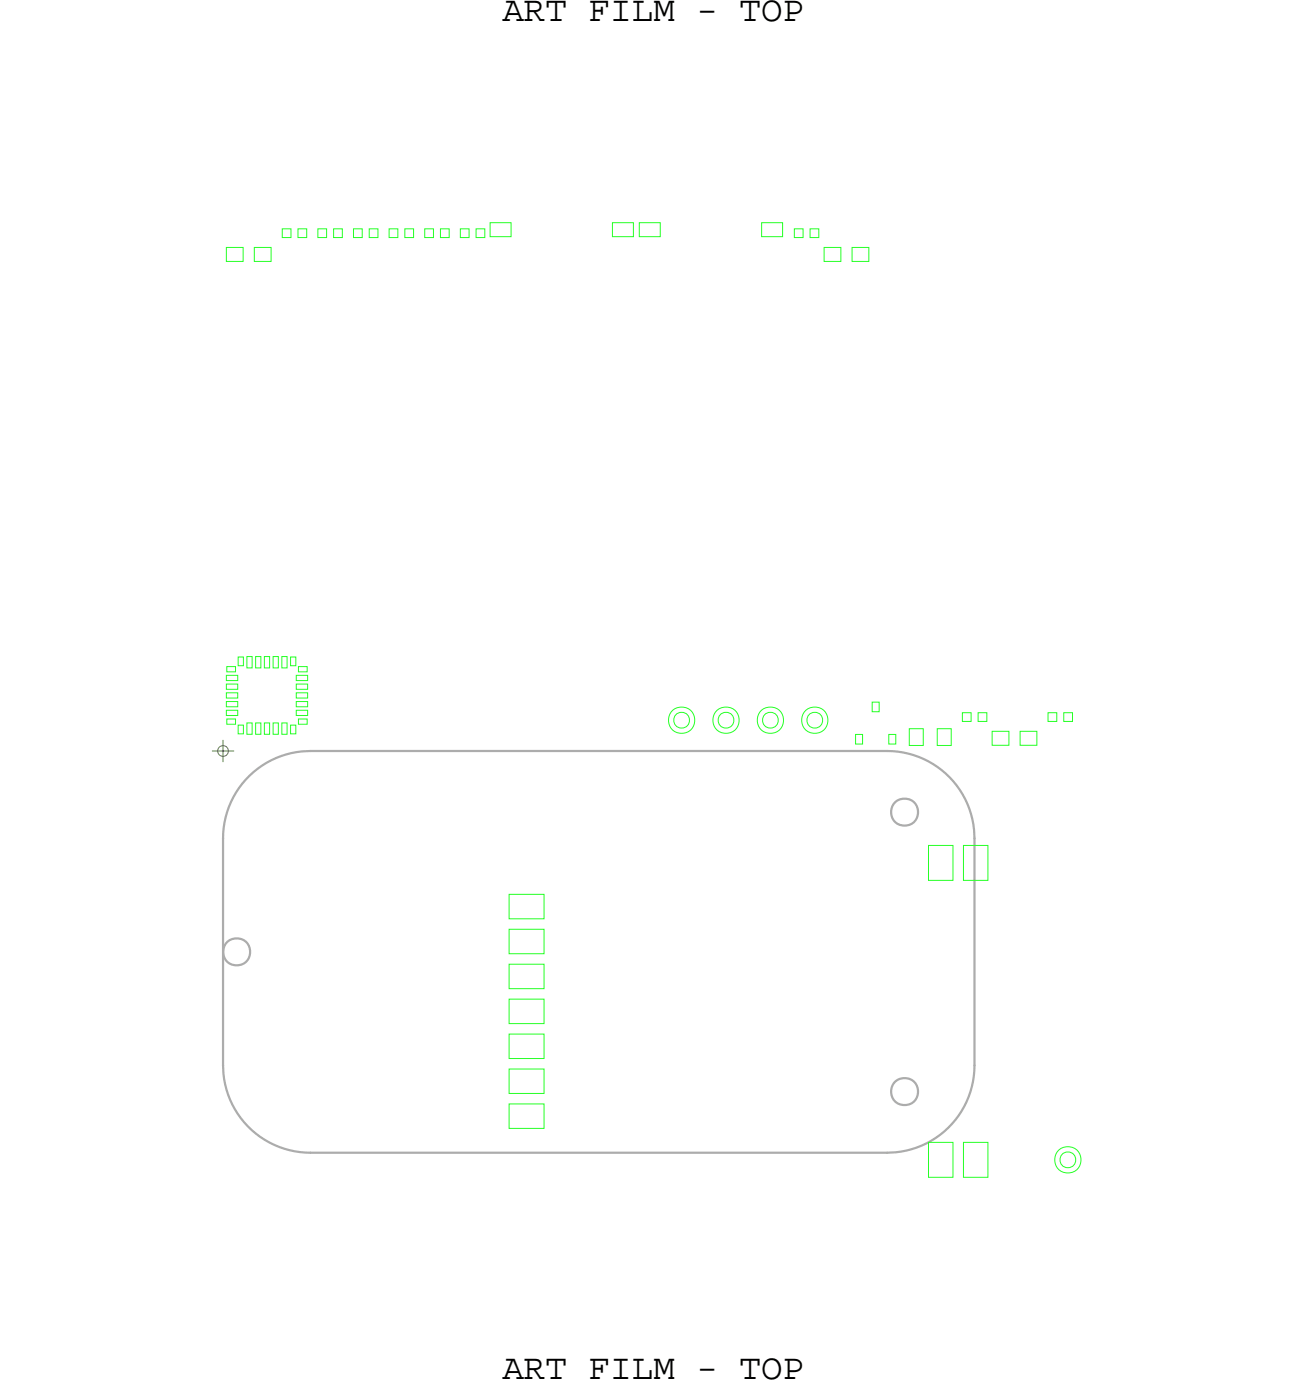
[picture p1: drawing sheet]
<svg xmlns="http://www.w3.org/2000/svg" width="75mm" height="80mm" viewBox="0 0 75 80" stroke-linecap="round" stroke-linejoin="round" font-family="sans-serif">
<!-- layer: Board Outline -->
<g fill="none" stroke="#acacac" stroke-width=".13">
<path d="M12.8 48v13zM17.8 43h33zM17.8 43a5 5 0 0 0-5 5M50.8 43a5 5 0 0 1 5 5M55.8 48v13zM12.8 61a5 5 0 0 0 5 5M17.8 66h33zM55.8 61a5 5 0 0 1-5 5"/>
<circle cx="13.5" cy="54.5" r=".78"/>
<circle cx="51.8" cy="46.5" r=".78"/>
<circle cx="51.8" cy="62.5" r=".78"/>
</g>
<!-- layer: Nets -->
<g fill="none" stroke="#26ff26" stroke-width=".06">
<path d="M13 14.2h.9v.8h-.9zM14.6 14.2h.9v.8h-.9zM16.2 13.1h.5v.5h-.5zM17.1 13.1h.5v.5h-.5zM18.2 13.1h.5v.5h-.5zM19.1 13.1h.5v.5h-.5zM20.2 13.1h.5v.5h-.5zM21.1 13.1h.5v.5h-.5zM22.3 13.1h.5v.5h-.5zM23.2 13.1h.5v.5h-.5zM24.3 13.1h.5v.5h-.5zM25.2 13.1h.5v.5h-.5z"/>
<path d="M26.3 13.1h.5v.5h-.5zM27.2 13.1h.5v.5h-.5zM28 12.7h1.2v.9h-1.2zM35 12.7h1.2v.9h-1.2zM36.6 12.7h1.2v.9h-1.2zM43.6 12.7h1.2v.9h-1.2zM45.5 13.1h.5v.5h-.5zM46.4 13.1h.5v.5h-.5zM47.2 14.2h.9v.8h-.9zM48.8 14.2h.9v.8h-.9zM13 39.7h.6v.3h-.6zM13 39.2h.6v.3h-.6z"/>
<path d="M13 38.7h.6v.3h-.6zM13 38.2h.5v.3h-.5zM13.6 37.6h.3v.5h-.3zM14.1 37.6h.3v.6h-.3zM14.6 37.6h.3v.6h-.3zM15.1 37.6h.3v.6h-.3zM15.6 37.6h.3v.6h-.3zM16.1 37.6h.3v.6h-.3zM16.6 37.6h.3v.5h-.3zM17 38.7h.6v.3h-.6zM17 39.2h.6v.3h-.6zM17 39.7h.6v.3h-.6z"/>
<path d="M17.1 38.2h.5v.3h-.5zM13 40.2h.6v.3h-.6zM13 40.7h.6v.3h-.6zM13 41.2h.5v.3h-.5zM13.6 41.5h.3v.5h-.3zM14.1 41.4h.3v.6h-.3zM14.6 41.4h.3v.6h-.3zM15.1 41.4h.3v.6h-.3zM15.6 41.4h.3v.6h-.3zM16.1 41.4h.3v.6h-.3zM16.6 41.5h.3v.5h-.3zM17 40.2h.6v.3h-.6z"/>
<path d="M17 40.7h.6v.3h-.6zM17.1 41.2h.5v.3h-.5zM29.1 55.2h2v1.4h-2zM29.1 57.2h2v1.4h-2zM29.1 53.2h2v1.4h-2zM29.1 51.2h2v1.4h-2zM29.1 59.2h2v1.4h-2zM49 42h.4v.6h-.4zM49.9 40.2h.4v.5h-.4zM50.9 42h.4v.6h-.4zM52 41.7h.8v1h-.8zM53.1 48.4h1.4v2h-1.4z"/>
<path d="M53.6 41.7h.8v1h-.8zM55.1 40.8h.5v.5h-.5zM55.1 48.4h1.4v2h-1.4zM56 40.8h.5v.5h-.5zM56.8 41.9h.9v.8h-.9zM58.4 41.9h.9v.8h-.9zM60 40.8h.5v.5h-.5zM60.9 40.8h.5v.5h-.5zM29.1 61.2h2v1.4h-2zM29.1 63.2h2v1.4h-2zM53.1 65.4h1.4v2h-1.4zM55.1 65.4h1.4v2h-1.4z"/>
<circle cx="39" cy="41.2" r=".45"/>
<circle cx="39" cy="41.2" r=".76"/>
<circle cx="41.5" cy="41.2" r=".45"/>
<circle cx="41.5" cy="41.2" r=".76"/>
<circle cx="44.1" cy="41.2" r=".45"/>
<circle cx="44.1" cy="41.2" r=".76"/>
<circle cx="46.6" cy="41.2" r=".45"/>
<circle cx="46.6" cy="41.2" r=".76"/>
<circle cx="61.1" cy="66.4" r=".45"/>
<circle cx="61.1" cy="66.4" r=".76"/>
</g>
<!-- layer: Drawing Origin -->
<path d="M12.1 43h1.3M12.5 42.8l.3-.1 .2 .1 .1 .2-.1 .2-.2 .1-.3-.1v-.2zM12.8 42.4v1.2" fill="none" stroke="#638b3a" stroke-width=".06"/>
<g font-size="2.1">
<text x="28.7" y="1.2">ART FILM - TOP</text>
<text x="28.7" y="78.9">ART FILM - TOP</text>
</g>
</svg>
